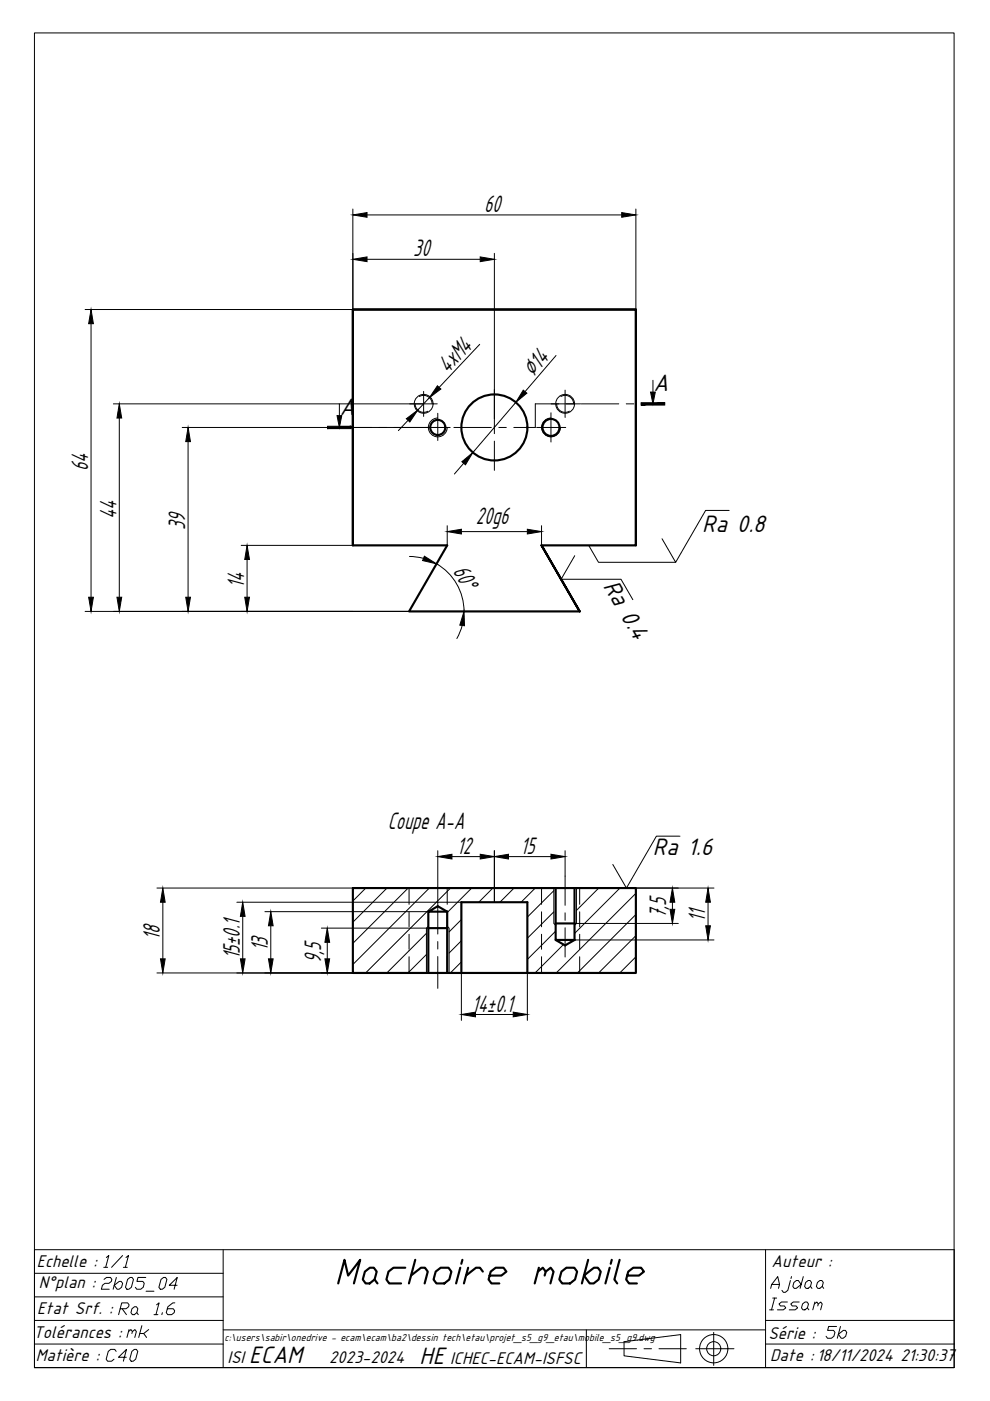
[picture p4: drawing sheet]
<svg xmlns="http://www.w3.org/2000/svg" width="210mm" height="297mm" viewBox="0 0 210 297" stroke-linecap="round" stroke-linejoin="round" font-family="sans-serif">
<!-- layer: Pr_cartouche -->
<g fill="none" stroke="#000" stroke-width=".21">
<path d="M7.3 265h195v25h-195zM7.3 280h40M7.3 275h40M7.3 270h40M47.3 265v25M162.3 280h40M162.3 265v25M7.3 285h40M47.3 282h115M124.3 282v8M129.2 286h5.8M132.3 284.5l12-1.5v6l-12-1.5z"/>
<path d="M136.5 286h1.6M139.7 286h5.8M147.5 286h8.1M151.3 282.5v7M162.3 285h40"/>
<circle cx="151.3" cy="286" r="3"/>
<circle cx="151.3" cy="286" r="1.5"/>
</g>
<!-- layer: 01 Fort -->
<g fill="none" stroke="#000" stroke-width=".46">
<path d="M74.8 115.6v-50h60v50M114.8 115.6h20v-50h-60v50h20l-8.1 14h36.2M114.8 115.6l8.1 14-8.1-14M74.8 188.3h60v18h-60zM90.8 193.3l2-1.2 2 1.2zM90.8 193.3v13M90.8 196.8h4M94.8 193.3v13M117.8 188.3v11h4M117.8 199.3l2 1.1 2-1.1M117.8 195.8h4M121.8 188.3v11"/>
<path d="M97.8 206.3v-15h14v15"/>
<circle cx="92.8" cy="90.6" r="1.6"/>
<circle cx="104.8" cy="90.6" r="7"/>
<circle cx="116.8" cy="90.6" r="1.8"/>
</g>
<!-- layer: 03 Mixte -->
<g fill="none" stroke="#000" stroke-width=".21">
<path d="M74.2 90.6h4.6M80.4 90.6h1.5M83.5 90.6h11.9M86.9 85.6h5.8M89.8 83v5.3M92.8 87.6v5.8M96.2 90.6h8M104.8 82.6v6.2M104.8 90.4v1.5M104.8 93.5v6.2M105.8 90.6h1.5M113.8 90.6h6.2"/>
<path d="M116.8 87.5v6.2M119.8 82.7v5.8M123.1 85.6h-9.6v5h-4.6M123.3 85.6h7.9M132.8 85.6h1.6M136 85.6h4.9M92.8 191.3v6.7M92.8 199.6v1.6M119.8 185.7v6.2M119.8 193.5v1.6M119.8 196.7v6.2M92.8 202.8v6.7"/>
</g>
<!-- layer: 02 Interrompu -->
<g fill="none" stroke="#000" stroke-width=".21">
<path d="M88 85.6a1.79 1.79 0 0 0 2.7 1.6M88.9 84.1a1.81 1.81 0 0 1 2.7 1.5M118 85.6a1.79 1.79 0 0 0 2.7 1.6M118.9 84.1a1.8 1.8 0 0 1 2.7 1.5M86.7 188.3v3.4M86.7 193.3v3.2M86.7 198.1v3.2M94.8 188.3v3.4M94.8 193.3v3.2M94.8 198.1v3.2M114.8 188.3v3.4M114.8 193.3v3.2"/>
<path d="M114.8 198.1v3.2M122.9 188.3v3.4M122.9 193.3v3.2M122.9 198.1v3.2M86.7 202.8v3.5M94.8 202.8v3.5M114.8 202.8v3.5M122.9 202.8v3.5"/>
</g>
<!-- layer: 06 Hachures -->
<g fill="none" stroke="#000" stroke-width=".21">
<path d="M72 85.6v2.5M138.4 80.6v2.5M77.6 188.3l-2.8 2.7M82.1 188.3l-7.3 7.2M86.5 188.3l-11.7 11.7M90.4 197.9l-8.4 8.4M91 188.3l-16.2 16.2M95.5 188.3l-18 18M97.8 195l-2.6 2.6M97.8 199.5l-2.6 2.6M100 188.3l-5.2 5.2M104.5 188.3l-3 3"/>
<path d="M109 188.3l-3 3M113.5 188.3l-3 3M117.4 188.8l-5.6 5.6M117.4 193.3l-5.6 5.6M117.8 197.4l-6 6M122.5 188.3l-.3 .2M126.9 188.3l-4.7 4.7M131.4 188.3l-9.6 9.6M134.8 189.4l-16.9 16.9M134.8 193.9l-12.4 12.4M134.8 198.4l-7.9 7.9M90.4 202.4l-3.9 3.9"/>
<path d="M97.8 203.9l-2.3 2.4M119.5 200.2l-6.1 6.1M134.8 202.9l-3.4 3.4"/>
</g>
<!-- layer: 04 Fin -->
<g fill="none" stroke="#000" stroke-width=".21">
<path d="M92.8 88.6a1.99 1.99 0 0 0-2 2 1.99 1.99 0 0 0 2 2 1.99 1.99 0 0 0 2-2M116.8 88.6a1.99 1.99 0 0 0-2 2 1.99 1.99 0 0 0 2 2 1.99 1.99 0 0 0 2-2M90.8 196.4l-.4 .4v9.5h.4M94.8 196.4l.4 .4v9.5h-.4M117.8 188.3h-.4v7.5l.4 .4M121.8 188.3h.4v7.5l-.4 .4"/>
<circle cx="89.8" cy="85.6" r="2"/>
<circle cx="119.8" cy="85.6" r="2"/>
</g>
<!-- layer: 07 Cotes -->
<g fill="none" stroke="#000" stroke-width=".21">
<path d="M74.8 44.3v46.3M77.8 45.6h54M77.8 55h24M104.8 53.7v36.9M134.8 44.3v21.3M18 65.6h56.8M19.3 68.6v58M101.7 73l-8.6 9.1M24 85.6h65.8M25.3 88.6v38M38.6 90.6h54.2M39.9 93.6v33"/>
<path d="M86.5 89.1l-2 2.2M91 84.3l-2.4 2.6M51.1 115.6h23.7M52.4 118.6v8M86.8 118l3 .4M92.6 119.5a11.6 11.6 0 0 1 5.8 10.1M94.8 111.5v4.1M97.8 112.7h14M114.8 111.5v4.1M121.9 117.8l-2.9 5h12.7l2.5 4.3M124.8 115.6l2.1 3.6h16.4M154.6 108.2h-5l-6.3 11-2.9-5"/>
<path d="M18 129.6h68.7M98 132.6l-1.1 2.8M144.2 177.3h-5l-6.4 11-2.9-5M33.3 188.3h41.5M34.5 191.3v12M50.2 191.3h47.6M51.5 194.3v9M56.2 193.3h34.6M57.4 196.3v7M68.1 196.8h22.7M69.4 199.8v3.5M92.8 180.4v10.9"/>
<path d="M95.8 181.6h6M104.8 180.4v10.9M107.8 181.6h9M119.8 180.4v5.4M121.8 188.3h29.6M121.8 195.8h22M121.8 199.3h29.6M142.6 191.3v1.5M150.1 191.3v5M33.3 206.3h64.5v10M100.8 215.1h8M111.8 206.3v10"/>
</g>
<g fill="#000" stroke="#000" stroke-width=".21">
<path d="M74.8 45.6l3-.5v1zM74.8 55l3-.5v1zM101.8 54.5l3 .5-3 .5zM131.8 45.1l3 .5-3 .5zM19.3 65.6l.5 3h-1zM25.3 85.6l.5 3h-1zM39.9 90.6l.5 3h-1zM86.2 88.8l2.4-1.9-1.7 2.6zM92.7 81.8l.8 .7-2.5 1.8zM52.4 115.6l.5 3h-1zM90 117.9l2.6 1.6-3-.7zM94.8 112.7l3-.5v1z"/>
<path d="M111.8 112.2l3 .5-3 .5zM18.8 126.6h1l-.5 3zM24.8 126.6h1l-.5 3zM39.4 126.6h1l-.5 3zM51.9 126.6h1l-.5 3zM98.4 129.6l.1 3.1-1-.2zM34.5 188.3l.5 3h-1zM51.5 191.3l.5 3h-1zM57.4 193.3l.5 3h-1zM69.4 196.8l.5 3h-1zM92.8 181.6l3-.5v1zM101.8 181.1l3 .5-3 .5z"/>
<path d="M104.8 181.6l3-.5v1zM116.8 181.1l3 .5-3 .5zM142.1 192.8h1l-.5 3zM142.6 188.3l.5 3h-1zM150.1 188.3l.5 3h-1zM149.6 196.3h1l-.5 3zM34 203.3h1l-.5 3zM51 203.3h1l-.5 3zM56.9 203.3h1l-.5 3zM68.9 203.3h1l-.5 3zM97.8 215.1l3-.5v1zM108.8 214.6l3 .5-3 .5z"/>
</g>
<!-- layer: 05 Texte -->
<path d="M117.9 75.4l-6.6 7.6M98.3 98.2l-1.9 2.3M109.4 85.3l-9.1 10.6" fill="none" stroke="#000" stroke-width=".21"/>
<path d="M97.9 97.9l2.4-2-1.6 2.6zM110.9 82.7l.8 .7-2.3 1.9z" fill="#000" stroke="#000" stroke-width=".21"/>
<!-- layer: 06 Hachures -->
<g fill="#000" stroke="#000" stroke-width=".21">
<path d="M71.5 88.1h1l-.5 2.5zM137.9 83.1h1l-.5 2.5z"/>
<path d="M69.5 90.9h5v-.5zM69.5 90.4h5l-5 .5z"/>
<path d="M135.9 85.9h5v-.5zM135.9 85.4h5l-5 .5z"/>
</g>
<!-- layer: Pr_cadre -->
<path d="M7.3 7h195v283h-195z" fill="none" stroke="#000" stroke-width=".21"/>
<text font-size="8.8" x="70.6" y="273.4">Machoire mobile</text>
<g font-size="6.6">
<text x="20.1" y="275.2">2b05_04</text>
<text x="162.3" y="275.2">Ajdaa</text>
</g>
<text font-size="6.2" x="21.2" y="290">C40</text>
<g font-size="5.7">
<text x="20.8" y="269.9">1/1</text>
<text x="24" y="280.1">Ra 1.6</text>
<text x="161.9" y="279">Issam</text>
<text x="25.8" y="284.7">mk</text>
<text x="173.9" y="285">5b</text>
</g>
<g font-size="5.6">
<text x="102.6" y="44.9">60</text>
<text x="87.6" y="54.3">30</text>
<text x="95" y="79.2" transform="rotate(-47 95 79.2)">4xM4</text>
<text x="113.1" y="80.1" transform="rotate(-49 113.1 80.1)">∅14</text>
<text x="138.5" y="83">A</text>
<text x="72.1" y="88">A</text>
<text x="18.7" y="99.9" transform="rotate(-90 18.7 99.9)">64</text>
<text x="24.7" y="110.1" transform="rotate(-90 24.7 110.1)">44</text>
<text x="39.3" y="112.3" transform="rotate(-90 39.3 112.3)">39</text>
<text x="100.9" y="111">20g6</text>
<text x="148.9" y="112.8">Ra 0.8</text>
<text x="51.8" y="124.7" transform="rotate(-90 51.8 124.7)">14</text>
<text x="95.9" y="121" transform="rotate(60 95.9 121)">60°</text>
<text x="127.8" y="124.2" transform="rotate(60 127.8 124.2)">Ra 0.4</text>
<text x="82.2" y="175.7">Coupe A-A</text>
<text x="96.9" y="181">12</text>
<text x="110.4" y="181">15</text>
<text x="138.4" y="181.3">Ra 1.6</text>
<text x="141.2" y="194.7" transform="rotate(-90 141.2 194.7)">7,5</text>
<text x="149.5" y="195.5" transform="rotate(-90 149.5 195.5)">11</text>
<text x="33.9" y="199.2" transform="rotate(-90 33.9 199.2)">18</text>
<text x="50.8" y="203.4" transform="rotate(-90 50.8 203.4)">15±0.1</text>
<text x="56.8" y="201.7" transform="rotate(-90 56.8 201.7)">13</text>
<text x="68.1" y="204.1" transform="rotate(-90 68.1 204.1)">9,5</text>
<text x="100.1" y="214.5">14±0.1</text>
<text x="52.9" y="289">ECAM</text>
<text x="89" y="289.1">HE</text>
</g>
<g font-size="4">
<text x="7.8" y="268.6">Echelle :</text>
<text x="163.6" y="268.5">Auteur :</text>
<text x="8.2" y="273.1">N°plan :</text>
<text x="7.9" y="278.5">Etat Srf. :</text>
<text x="7.1" y="283.6">Tolérances :</text>
<text x="162.9" y="283.8">Série :</text>
<text x="7.6" y="288.6">Matière :</text>
<text x="48.2" y="289">ISI</text>
<text x="69.8" y="289">2023-2024</text>
<text x="95.5" y="289.1">ICHEC-ECAM-ISFSC</text>
<text x="163.3" y="288.5">Date :18/11/2024 21:30:37</text>
</g>
<text font-size="2.4" x="47.6" y="284.3">c:\users\sabir\onedrive - ecam\ecam\ba2\dessin tech\etau\projet_s5_g9_etau\mobile_s5_g9.dwg</text>
</svg>
